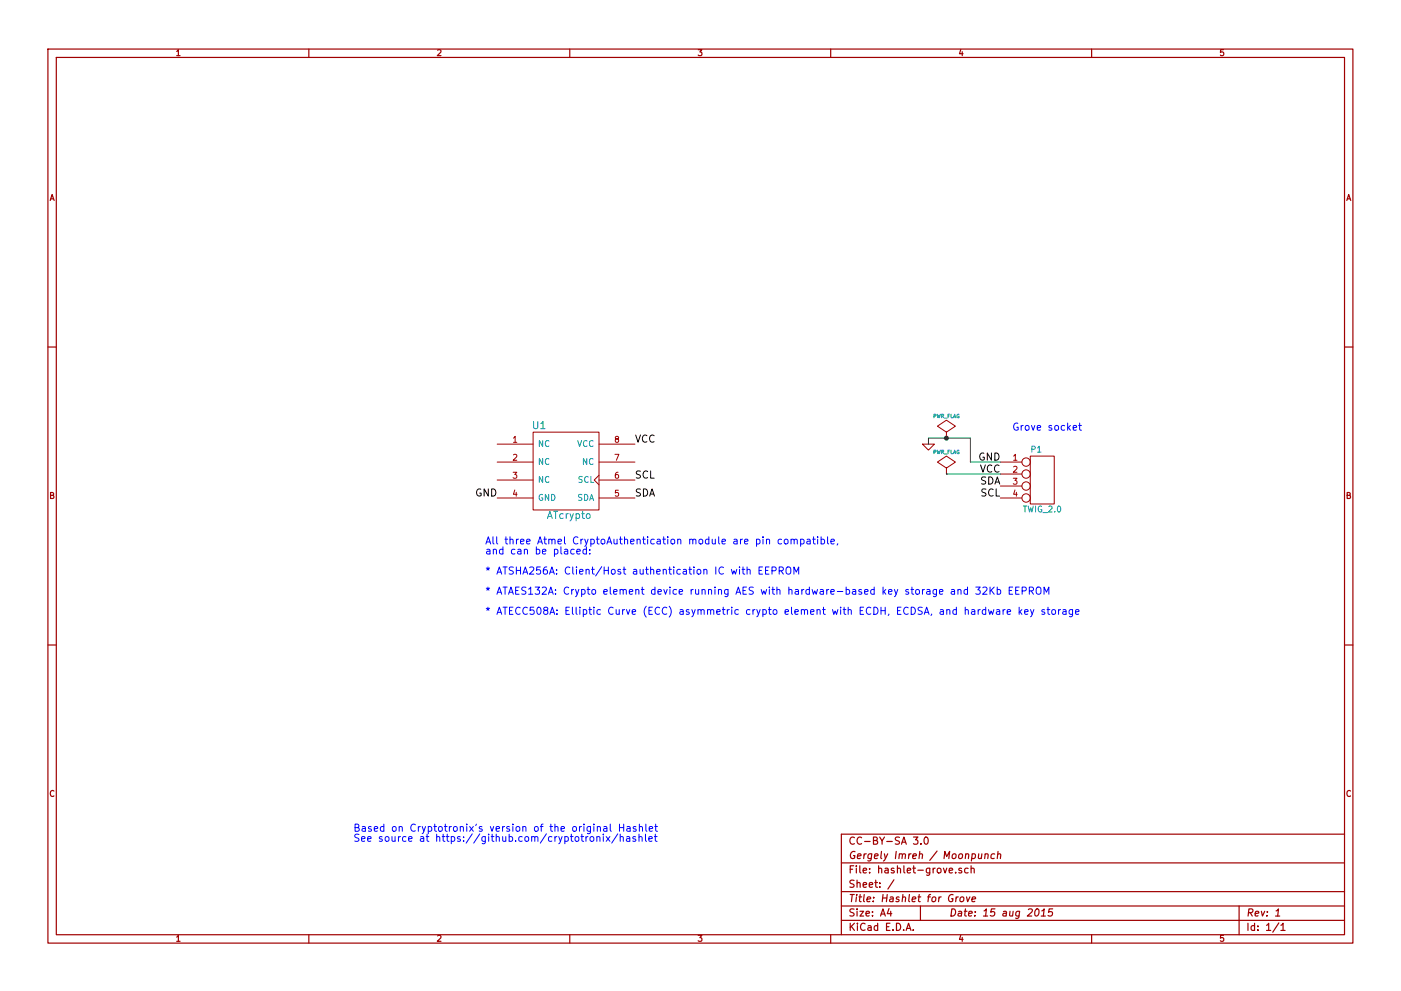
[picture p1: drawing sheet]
EESchema Schematic File Version 2
LIBS:power
LIBS:device
LIBS:transistors
LIBS:conn
LIBS:linear
LIBS:regul
LIBS:74xx
LIBS:cmos4000
LIBS:adc-dac
LIBS:memory
LIBS:xilinx
LIBS:special
LIBS:microcontrollers
LIBS:dsp
LIBS:microchip
LIBS:analog_switches
LIBS:motorola
LIBS:texas
LIBS:intel
LIBS:audio
LIBS:interface
LIBS:digital-audio
LIBS:philips
LIBS:display
LIBS:cypress
LIBS:siliconi
LIBS:opto
LIBS:atmel
LIBS:contrib
LIBS:valves
LIBS:crypto
LIBS:hashlet-grove-cache
EELAYER 27 0
EELAYER END
$Descr A4 11693 8268
encoding utf-8
Sheet 1 1
Title "Hashlet for Grove"
Date "15 aug 2015"
Rev "1"
Comp "Gergely Imreh / Moonpunch"
Comment1 "CC-BY-SA 3.0"
Comment2 ""
Comment3 ""
Comment4 ""
$EndDescr
$Comp
L ATSHA204A U1
U 1 1
P 4800 3900
F 0 "U1" H 4500 4250 60  0000 C CNN
F 1 "ATcrypto" H 4750 3500 60  0000 C CNN
F 2 "so-8" H 4800 3900 60  0001 C CNN
F 3 "http://www.atmel.com/products/security-ics/cryptoauthentication/default.aspx" H 4800 3900 60  0001 C CNN
F 4 "Atmel" H 4800 3900 60  0001 C CNN "MFN"
F 5 "ATSHA204A / ATAES132A / ATECC508A" H 4800 3900 60  0001 C CNN "MFPN"
	1    4800 3900
	1    0    0    -1  
$EndComp
Text Label 5300 4150 0    60   ~ 0
SDA
Text Label 5300 4000 0    60   ~ 0
SCL
Text Label 5300 3700 0    60   ~ 0
VCC
Text Label 4150 4150 2    60   ~ 0
GND
Text Label 8350 3850 2    60   ~ 0
GND
Text Label 8350 4050 2    60   ~ 0
SDA
Text Label 8350 4150 2    60   ~ 0
SCL
$Comp
L PWR_FLAG #FLG01
U 1 1
P 7900 3950
F 0 "#FLG01" H 7900 4045 30  0001 C CNN
F 1 "PWR_FLAG" H 7900 4130 30  0000 C CNN
F 2 "" H 7900 3950 60  0000 C CNN
F 3 "" H 7900 3950 60  0000 C CNN
	1    7900 3950
	1    0    0    -1  
$EndComp
$Comp
L GND #PWR02
U 1 1
P 7750 3700
F 0 "#PWR02" H 7750 3700 30  0001 C CNN
F 1 "GND" H 7750 3630 30  0001 C CNN
F 2 "" H 7750 3700 60  0000 C CNN
F 3 "" H 7750 3700 60  0000 C CNN
	1    7750 3700
	1    0    0    -1  
$EndComp
$Comp
L PWR_FLAG #FLG03
U 1 1
P 7900 3650
F 0 "#FLG03" H 7900 3745 30  0001 C CNN
F 1 "PWR_FLAG" H 7900 3830 30  0000 C CNN
F 2 "" H 7900 3650 60  0000 C CNN
F 3 "" H 7900 3650 60  0000 C CNN
	1    7900 3650
	1    0    0    -1  
$EndComp
Wire Wire Line
	7750 3700 7750 3650
Wire Wire Line
	7750 3650 8100 3650
Text Notes 2950 6950 0    60   ~ 0
Based on Cryptotronix's version of the original Hashlet\nSee source at https://github.com/cryptotronix/hashlet
Text Label 8350 3950 2    60   ~ 0
VCC
$Comp
L CONN_4 P1
U 1 1
P 8700 4000
F 0 "P1" H 8650 4250 50  0000 C CNN
F 1 "TWIG_2.0" H 8700 3750 50  0000 C CNN
F 2 "TWIG_2.0" H 8700 4000 60  0001 C CNN
F 3 "http://www.seeedstudio.com/depot/images/opl/datasheet/3470130P1.pdf" H 8700 4000 60  0001 C CNN
F 4 "Taifeng" H 8700 4000 60  0001 C CNN "MFN"
F 5 "1125S-4P" H 8700 4000 60  0001 C CNN "MFPN"
F 6 "Seeed" H 8700 4000 60  0001 C CNN "S1N"
F 7 "320110033" H 8700 4000 60  0001 C CNN "S1PN"
F 8 "http://www.seeedstudio.com/depot/index.php?main_page=opl_info&opl_id=4" H 8700 4000 60  0001 C CNN "S1L"
	1    8700 4000
	1    0    0    -1  
$EndComp
Wire Wire Line
	8350 3950 7900 3950
Wire Wire Line
	8100 3650 8100 3850
Wire Wire Line
	8100 3850 8350 3850
Connection ~ 7900 3650
Text Notes 4050 4550 0    60   ~ 0
All three Atmel CryptoAuthentication module are pin compatible,\nand can be placed:\n\n* ATSHA256A: Client/Host authentication IC with EEPROM\n\n* ATAES132A: Crypto element device running AES with hardware-based key storage and 32Kb EEPROM\n\n* ATECC508A: Elliptic Curve (ECC) asymmetric crypto element with ECDH, ECDSA, and hardware key storage
Text Notes 8450 3600 0    60   ~ 0
Grove socket
$EndSCHEMATC
